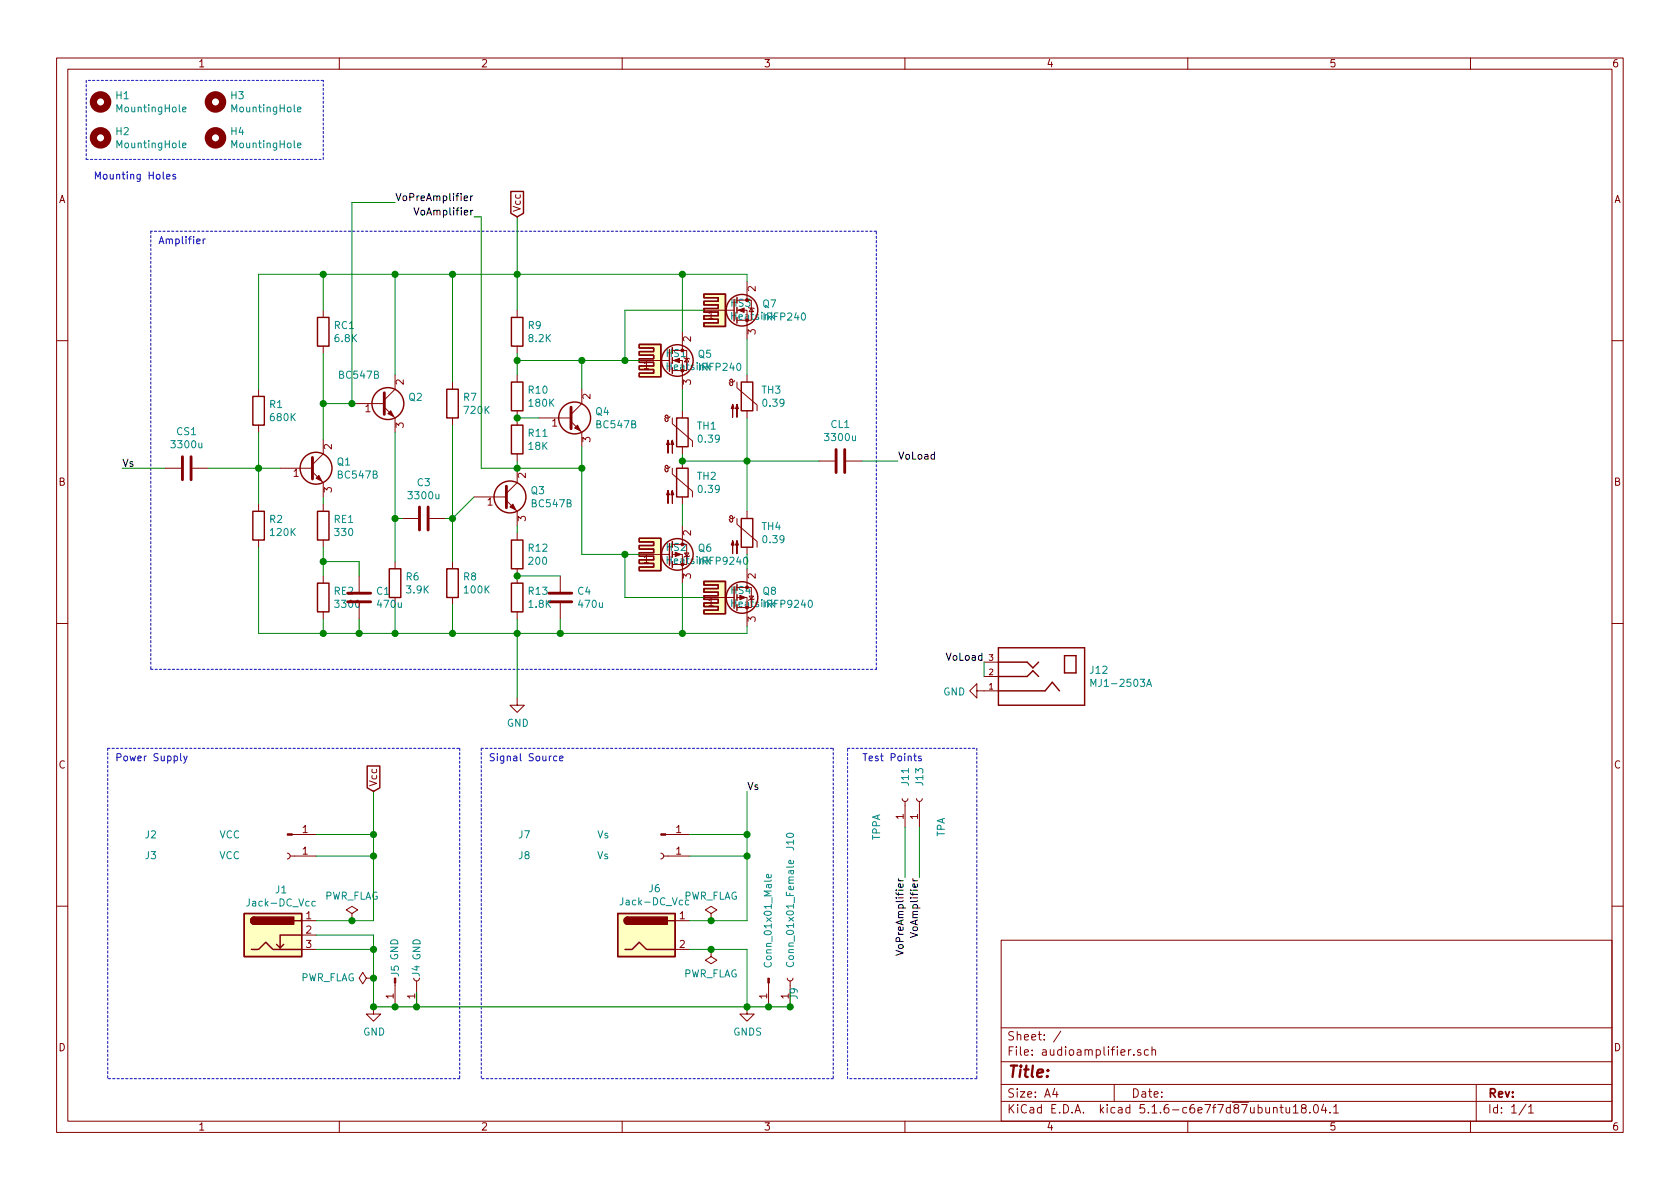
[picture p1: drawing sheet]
EESchema Schematic File Version 4
EELAYER 30 0
EELAYER END
$Descr A4 11693 8268
encoding utf-8
Sheet 1 1
Title ""
Date ""
Rev ""
Comp ""
Comment1 ""
Comment2 ""
Comment3 ""
Comment4 ""
$EndDescr
$Comp
L Device:Q_NMOS_GDS Q5
U 1 1
P 4650 2500
F 0 "Q5" H 4854 2546 50  0000 L CNN
F 1 "IRFP240" H 4854 2455 50  0000 L CNN
F 2 "AudioAmpUTN:TO247AC" H 4850 2600 50  0001 C CNN
F 3 "~" H 4650 2500 50  0001 C CNN
	1    4650 2500
	1    0    0    -1  
$EndComp
$Comp
L Device:R R13
U 1 1
P 3600 4150
F 0 "R13" H 3670 4196 50  0000 L CNN
F 1 "1.8K" H 3670 4105 50  0000 L CNN
F 2 "Resistor_THT:R_Axial_DIN0204_L3.6mm_D1.6mm_P5.08mm_Horizontal" V 3530 4150 50  0001 C CNN
F 3 "~" H 3600 4150 50  0001 C CNN
	1    3600 4150
	1    0    0    -1  
$EndComp
$Comp
L Device:R R9
U 1 1
P 3600 2300
F 0 "R9" H 3670 2346 50  0000 L CNN
F 1 "8.2K" H 3670 2255 50  0000 L CNN
F 2 "Resistor_THT:R_Axial_DIN0204_L3.6mm_D1.6mm_P5.08mm_Horizontal" V 3530 2300 50  0001 C CNN
F 3 "~" H 3600 2300 50  0001 C CNN
	1    3600 2300
	1    0    0    -1  
$EndComp
$Comp
L Device:R R1
U 1 1
P 1800 2850
F 0 "R1" H 1870 2896 50  0000 L CNN
F 1 "680K" H 1870 2805 50  0000 L CNN
F 2 "Resistor_THT:R_Axial_DIN0204_L3.6mm_D1.6mm_P5.08mm_Horizontal" V 1730 2850 50  0001 C CNN
F 3 "~" H 1800 2850 50  0001 C CNN
	1    1800 2850
	1    0    0    -1  
$EndComp
$Comp
L Device:R R2
U 1 1
P 1800 3650
F 0 "R2" H 1870 3696 50  0000 L CNN
F 1 "120K" H 1870 3605 50  0000 L CNN
F 2 "Resistor_THT:R_Axial_DIN0204_L3.6mm_D1.6mm_P5.08mm_Horizontal" V 1730 3650 50  0001 C CNN
F 3 "~" H 1800 3650 50  0001 C CNN
	1    1800 3650
	1    0    0    -1  
$EndComp
$Comp
L Device:Q_NMOS_GDS Q7
U 1 1
P 5100 2150
F 0 "Q7" H 5304 2196 50  0000 L CNN
F 1 "IRFP240" H 5304 2105 50  0000 L CNN
F 2 "AudioAmpUTN:TO247AC" H 5300 2250 50  0001 C CNN
F 3 "~" H 5100 2150 50  0001 C CNN
	1    5100 2150
	1    0    0    -1  
$EndComp
$Comp
L Device:Q_PMOS_GDS Q6
U 1 1
P 4650 3850
F 0 "Q6" H 4855 3896 50  0000 L CNN
F 1 "IRFP9240" H 4855 3805 50  0000 L CNN
F 2 "AudioAmpUTN:TO247AC" H 4850 3950 50  0001 C CNN
F 3 "~" H 4650 3850 50  0001 C CNN
	1    4650 3850
	1    0    0    -1  
$EndComp
$Comp
L Device:Q_PMOS_GDS Q8
U 1 1
P 5100 4150
F 0 "Q8" H 5305 4196 50  0000 L CNN
F 1 "IRFP9240" H 5305 4105 50  0000 L CNN
F 2 "AudioAmpUTN:TO247AC" H 5300 4250 50  0001 C CNN
F 3 "~" H 5100 4150 50  0001 C CNN
	1    5100 4150
	1    0    0    -1  
$EndComp
$Comp
L Mechanical:MountingHole H1
U 1 1
P 700 700
F 0 "H1" H 800 746 50  0000 L CNN
F 1 "MountingHole" H 800 655 50  0000 L CNN
F 2 "MountingHole:MountingHole_3.2mm_M3" H 700 700 50  0001 C CNN
F 3 "~" H 700 700 50  0001 C CNN
	1    700  700 
	1    0    0    -1  
$EndComp
$Comp
L Mechanical:MountingHole H3
U 1 1
P 1500 700
F 0 "H3" H 1600 746 50  0000 L CNN
F 1 "MountingHole" H 1600 655 50  0000 L CNN
F 2 "MountingHole:MountingHole_3.2mm_M3" H 1500 700 50  0001 C CNN
F 3 "~" H 1500 700 50  0001 C CNN
	1    1500 700 
	1    0    0    -1  
$EndComp
$Comp
L Mechanical:MountingHole H2
U 1 1
P 700 950
F 0 "H2" H 800 996 50  0000 L CNN
F 1 "MountingHole" H 800 905 50  0000 L CNN
F 2 "MountingHole:MountingHole_3.2mm_M3" H 700 950 50  0001 C CNN
F 3 "~" H 700 950 50  0001 C CNN
	1    700  950 
	1    0    0    -1  
$EndComp
$Comp
L Mechanical:MountingHole H4
U 1 1
P 1500 950
F 0 "H4" H 1600 996 50  0000 L CNN
F 1 "MountingHole" H 1600 905 50  0000 L CNN
F 2 "MountingHole:MountingHole_3.2mm_M3" H 1500 950 50  0001 C CNN
F 3 "~" H 1500 950 50  0001 C CNN
	1    1500 950 
	1    0    0    -1  
$EndComp
Wire Wire Line
	6300 5750 6300 6100
Wire Wire Line
	6400 5750 6400 6100
Text Label 6300 6100 3    50   ~ 0
VoPreAmplifier
Text Label 6400 6100 3    50   ~ 0
VoAmplifier
$Comp
L Connector:Barrel_Jack_Switch_Pin3Ring J1
U 1 1
P 1900 6500
F 0 "J1" H 1957 6817 50  0000 C CNN
F 1 "Jack-DC_Vcc" H 1957 6726 50  0000 C CNN
F 2 "Connector_BarrelJack:BarrelJack_Horizontal" H 1950 6460 50  0001 C CNN
F 3 "~" H 1950 6460 50  0001 C CNN
	1    1900 6500
	1    0    0    -1  
$EndComp
$Comp
L Connector:Conn_01x01_Male J2
U 1 1
P 2000 5800
F 0 "J2" H 1050 5800 50  0000 C CNN
F 1 "VCC" H 1600 5800 50  0000 C CNN
F 2 "Connector_PinHeader_1.00mm:PinHeader_1x01_P1.00mm_Vertical" H 2000 5800 50  0001 C CNN
F 3 "~" H 2000 5800 50  0001 C CNN
	1    2000 5800
	1    0    0    -1  
$EndComp
$Comp
L Connector:Conn_01x01_Female J3
U 1 1
P 2000 5950
F 0 "J3" H 2950 5950 50  0000 C CNN
F 1 "VCC" H 2400 5950 50  0000 C CNN
F 2 "Connector_PinHeader_1.00mm:PinHeader_1x01_P1.00mm_Vertical" H 2000 5950 50  0001 C CNN
F 3 "~" H 2000 5950 50  0001 C CNN
	1    2000 5950
	-1   0    0    1   
$EndComp
Wire Wire Line
	2200 5800 2600 5800
Wire Wire Line
	2600 5800 2600 5950
Wire Wire Line
	2600 6400 2450 6400
Wire Wire Line
	2200 5950 2600 5950
Connection ~ 2600 5950
Wire Wire Line
	2600 5950 2600 6400
Text GLabel 2600 5500 1    50   Input ~ 0
Vcc
Wire Wire Line
	2200 6600 2600 6600
Wire Wire Line
	2600 6600 2600 6800
$Comp
L power:GND #PWR01
U 1 1
P 2600 7000
F 0 "#PWR01" H 2600 6750 50  0001 C CNN
F 1 "GND" H 2605 6827 50  0000 C CNN
F 2 "" H 2600 7000 50  0001 C CNN
F 3 "" H 2600 7000 50  0001 C CNN
	1    2600 7000
	1    0    0    -1  
$EndComp
$Comp
L Connector:Conn_01x01_Male J4
U 1 1
P 2750 6800
F 0 "J4" H 2700 6950 50  0000 C CNN
F 1 "GND" H 2550 6800 50  0000 C CNN
F 2 "Connector_PinHeader_1.00mm:PinHeader_1x01_P1.00mm_Vertical" H 2750 6800 50  0001 C CNN
F 3 "~" H 2750 6800 50  0001 C CNN
	1    2750 6800
	0    1    1    0   
$EndComp
$Comp
L Connector:Conn_01x01_Female J5
U 1 1
P 2900 6800
F 0 "J5" H 2950 6950 50  0000 C CNN
F 1 "GND" H 3100 6800 50  0000 C CNN
F 2 "Connector_PinHeader_1.00mm:PinHeader_1x01_P1.00mm_Vertical" H 2900 6800 50  0001 C CNN
F 3 "~" H 2900 6800 50  0001 C CNN
	1    2900 6800
	0    -1   -1   0   
$EndComp
Wire Wire Line
	2750 7000 2600 7000
Connection ~ 2600 7000
Wire Wire Line
	2900 6900 2900 7000
Wire Wire Line
	2900 7000 2750 7000
Connection ~ 2750 7000
Connection ~ 2900 7000
Wire Wire Line
	2600 5800 2600 5500
Connection ~ 2600 5800
Wire Notes Line
	750  5200 3200 5200
Wire Notes Line
	3200 5200 3200 7500
Wire Notes Line
	3200 7500 750  7500
Wire Notes Line
	750  5200 750  7500
Text Notes 800  5300 0    50   ~ 0
Power Supply\n
$Comp
L Device:C C4
U 1 1
P 3900 4150
F 0 "C4" H 4015 4196 50  0000 L CNN
F 1 "470u" H 4015 4105 50  0000 L CNN
F 2 "Capacitor_THT:CP_Radial_D4.0mm_P1.50mm" H 3938 4000 50  0001 C CNN
F 3 "~" H 3900 4150 50  0001 C CNN
	1    3900 4150
	1    0    0    -1  
$EndComp
$Comp
L Device:C C1
U 1 1
P 2500 4150
F 0 "C1" H 2615 4196 50  0000 L CNN
F 1 "470u" H 2615 4105 50  0000 L CNN
F 2 "Capacitor_THT:CP_Radial_D4.0mm_P1.50mm" H 2538 4000 50  0001 C CNN
F 3 "~" H 2500 4150 50  0001 C CNN
	1    2500 4150
	1    0    0    -1  
$EndComp
$Comp
L Device:C CS1
U 1 1
P 1300 3250
F 0 "CS1" V 1552 3250 50  0000 C CNN
F 1 "3300u" V 1461 3250 50  0000 C CNN
F 2 "Capacitor_THT:CP_Radial_D4.0mm_P1.50mm" H 1338 3100 50  0001 C CNN
F 3 "~" H 1300 3250 50  0001 C CNN
	1    1300 3250
	0    -1   -1   0   
$EndComp
$Comp
L Connector:Jack-DC J6
U 1 1
P 4500 6500
F 0 "J6" H 4557 6825 50  0000 C CNN
F 1 "Jack-DC_Vcc" H 4557 6734 50  0000 C CNN
F 2 "Connector_BarrelJack:BarrelJack_Horizontal" H 4550 6460 50  0001 C CNN
F 3 "~" H 4550 6460 50  0001 C CNN
	1    4500 6500
	1    0    0    -1  
$EndComp
$Comp
L Connector:Conn_01x01_Male J7
U 1 1
P 4600 5800
F 0 "J7" H 3650 5800 50  0000 C CNN
F 1 "Vs" H 4200 5800 50  0000 C CNN
F 2 "Connector_PinHeader_1.00mm:PinHeader_1x01_P1.00mm_Vertical" H 4600 5800 50  0001 C CNN
F 3 "~" H 4600 5800 50  0001 C CNN
	1    4600 5800
	1    0    0    -1  
$EndComp
$Comp
L Connector:Conn_01x01_Female J8
U 1 1
P 4600 5950
F 0 "J8" H 5550 5950 50  0000 C CNN
F 1 "Vs" H 5000 5950 50  0000 C CNN
F 2 "Connector_PinHeader_1.00mm:PinHeader_1x01_P1.00mm_Vertical" H 4600 5950 50  0001 C CNN
F 3 "~" H 4600 5950 50  0001 C CNN
	1    4600 5950
	-1   0    0    1   
$EndComp
Wire Wire Line
	4800 5800 5200 5800
Wire Wire Line
	5200 5800 5200 5950
Wire Wire Line
	5200 6400 4950 6400
Wire Wire Line
	4800 5950 5200 5950
Connection ~ 5200 5950
Wire Wire Line
	5200 5950 5200 6400
Wire Wire Line
	4800 6600 4950 6600
Wire Wire Line
	5200 6600 5200 7000
$Comp
L Connector:Conn_01x01_Male J9
U 1 1
P 5350 6800
F 0 "J9" H 5458 6981 50  0000 C CNN
F 1 "Conn_01x01_Male" H 4950 6800 50  0000 C CNN
F 2 "Connector_PinHeader_1.00mm:PinHeader_1x01_P1.00mm_Vertical" H 5350 6800 50  0001 C CNN
F 3 "~" H 5350 6800 50  0001 C CNN
	1    5350 6800
	0    1    1    0   
$EndComp
$Comp
L Connector:Conn_01x01_Female J10
U 1 1
P 5500 6800
F 0 "J10" H 6450 6800 50  0000 C CNN
F 1 "Conn_01x01_Female" H 5950 6800 50  0000 C CNN
F 2 "Connector_PinHeader_1.00mm:PinHeader_1x01_P1.00mm_Vertical" H 5500 6800 50  0001 C CNN
F 3 "~" H 5500 6800 50  0001 C CNN
	1    5500 6800
	0    -1   -1   0   
$EndComp
Wire Wire Line
	5350 7000 5200 7000
Wire Wire Line
	5500 6900 5500 7000
Wire Wire Line
	5500 7000 5350 7000
Connection ~ 5350 7000
Connection ~ 5500 7000
Wire Wire Line
	5200 5800 5200 5500
Connection ~ 5200 5800
Wire Notes Line
	3350 5200 5800 5200
Wire Notes Line
	5800 5200 5800 7500
Wire Notes Line
	5800 7500 3350 7500
Wire Notes Line
	3350 5200 3350 7500
Text Notes 3400 5300 0    50   ~ 0
Signal Source
$Comp
L power:GNDS #PWR03
U 1 1
P 5200 7000
F 0 "#PWR03" H 5200 6750 50  0001 C CNN
F 1 "GNDS" H 5205 6827 50  0000 C CNN
F 2 "" H 5200 7000 50  0001 C CNN
F 3 "" H 5200 7000 50  0001 C CNN
	1    5200 7000
	1    0    0    -1  
$EndComp
Connection ~ 5200 7000
Text Label 5200 5500 0    50   ~ 0
Vs
Wire Wire Line
	850  3250 1150 3250
Text Label 850  3250 0    50   ~ 0
Vs
Wire Wire Line
	1450 3250 1800 3250
Wire Wire Line
	1800 3250 1800 3500
Wire Wire Line
	1800 3000 1800 3250
Connection ~ 1800 3250
Wire Wire Line
	1800 3800 1800 4400
Wire Wire Line
	1800 3250 1950 3250
$Comp
L Device:Q_NPN_BCE Q1
U 1 1
P 2150 3250
F 0 "Q1" H 2341 3296 50  0000 L CNN
F 1 "BC547B" H 2341 3205 50  0000 L CNN
F 2 "Package_TO_SOT_THT:TO-92" H 2350 3350 50  0001 C CNN
F 3 "~" H 2150 3250 50  0001 C CNN
	1    2150 3250
	1    0    0    -1  
$EndComp
Wire Wire Line
	2250 3450 2250 3500
$Comp
L Device:Q_NPN_BCE Q2
U 1 1
P 2650 2800
F 0 "Q2" H 2840 2846 50  0000 L CNN
F 1 "BC547B" H 2350 3000 50  0000 L CNN
F 2 "Package_TO_SOT_THT:TO-92" H 2850 2900 50  0001 C CNN
F 3 "~" H 2650 2800 50  0001 C CNN
	1    2650 2800
	1    0    0    -1  
$EndComp
Wire Wire Line
	2250 2800 2450 2800
Wire Wire Line
	2250 2800 2250 3050
Wire Wire Line
	2750 1900 2250 1900
Connection ~ 2250 1900
Wire Wire Line
	2250 1900 1800 1900
Wire Wire Line
	2750 3000 2750 3600
Connection ~ 2250 4400
Wire Wire Line
	2250 4400 1800 4400
$Comp
L Device:R RE2
U 1 1
P 2250 4150
F 0 "RE2" H 2320 4196 50  0000 L CNN
F 1 "3300" H 2320 4105 50  0000 L CNN
F 2 "Resistor_THT:R_Axial_DIN0204_L3.6mm_D1.6mm_P5.08mm_Horizontal" V 2180 4150 50  0001 C CNN
F 3 "~" H 2250 4150 50  0001 C CNN
	1    2250 4150
	1    0    0    -1  
$EndComp
Wire Wire Line
	2250 4300 2250 4400
Wire Wire Line
	2500 3900 2500 4000
Wire Wire Line
	2500 4300 2500 4400
Connection ~ 2250 3900
Wire Wire Line
	2250 3900 2250 4000
$Comp
L Device:R RE1
U 1 1
P 2250 3650
F 0 "RE1" H 2320 3696 50  0000 L CNN
F 1 "330" H 2320 3605 50  0000 L CNN
F 2 "Resistor_THT:R_Axial_DIN0204_L3.6mm_D1.6mm_P5.08mm_Horizontal" V 2180 3650 50  0001 C CNN
F 3 "~" H 2250 3650 50  0001 C CNN
	1    2250 3650
	1    0    0    -1  
$EndComp
Wire Wire Line
	2250 3800 2250 3900
$Comp
L Device:Q_NPN_BCE Q3
U 1 1
P 3500 3450
F 0 "Q3" H 3691 3496 50  0000 L CNN
F 1 "BC547B" H 3691 3405 50  0000 L CNN
F 2 "Package_TO_SOT_THT:TO-92" H 3700 3550 50  0001 C CNN
F 3 "~" H 3500 3450 50  0001 C CNN
	1    3500 3450
	1    0    0    -1  
$EndComp
Wire Wire Line
	2750 1900 3150 1900
Wire Wire Line
	3600 1900 3600 2150
Connection ~ 2750 1900
Wire Wire Line
	3600 3650 3600 3700
Wire Wire Line
	3600 4400 3150 4400
Connection ~ 2750 4400
Connection ~ 2750 3600
Wire Wire Line
	2750 3600 2750 3900
Connection ~ 3150 1900
Wire Wire Line
	3150 1900 3600 1900
Connection ~ 3150 4400
Wire Wire Line
	3150 4400 2750 4400
Wire Wire Line
	2750 3600 2800 3600
$Comp
L Device:C C3
U 1 1
P 2950 3600
F 0 "C3" V 2698 3600 50  0000 C CNN
F 1 "3300u" V 2789 3600 50  0000 C CNN
F 2 "Capacitor_THT:CP_Radial_D4.0mm_P1.50mm" H 2988 3450 50  0001 C CNN
F 3 "~" H 2950 3600 50  0001 C CNN
	1    2950 3600
	0    1    1    0   
$EndComp
Wire Wire Line
	3100 3600 3150 3600
Connection ~ 3150 3600
Wire Wire Line
	3150 3600 3150 3900
Wire Wire Line
	3150 3600 3300 3450
$Comp
L Device:R R7
U 1 1
P 3150 2800
F 0 "R7" H 3220 2846 50  0000 L CNN
F 1 "720K" H 3220 2755 50  0000 L CNN
F 2 "Resistor_THT:R_Axial_DIN0204_L3.6mm_D1.6mm_P5.08mm_Horizontal" V 3080 2800 50  0001 C CNN
F 3 "~" H 3150 2800 50  0001 C CNN
	1    3150 2800
	1    0    0    -1  
$EndComp
Wire Wire Line
	3150 2950 3150 3600
$Comp
L Device:R R8
U 1 1
P 3150 4050
F 0 "R8" H 3220 4096 50  0000 L CNN
F 1 "100K" H 3220 4005 50  0000 L CNN
F 2 "Resistor_THT:R_Axial_DIN0204_L3.6mm_D1.6mm_P5.08mm_Horizontal" V 3080 4050 50  0001 C CNN
F 3 "~" H 3150 4050 50  0001 C CNN
	1    3150 4050
	1    0    0    -1  
$EndComp
Wire Wire Line
	3150 4200 3150 4400
$Comp
L Device:R R6
U 1 1
P 2750 4050
F 0 "R6" H 2820 4096 50  0000 L CNN
F 1 "3.9K" H 2820 4005 50  0000 L CNN
F 2 "Resistor_THT:R_Axial_DIN0204_L3.6mm_D1.6mm_P5.08mm_Horizontal" V 2680 4050 50  0001 C CNN
F 3 "~" H 2750 4050 50  0001 C CNN
	1    2750 4050
	1    0    0    -1  
$EndComp
Wire Wire Line
	2750 4200 2750 4400
Connection ~ 2500 4400
Wire Wire Line
	2500 4400 2250 4400
Wire Wire Line
	2250 3900 2500 3900
Wire Wire Line
	2500 4400 2750 4400
Connection ~ 3600 1900
$Comp
L Device:R R10
U 1 1
P 3600 2750
F 0 "R10" H 3670 2796 50  0000 L CNN
F 1 "180K" H 3670 2705 50  0000 L CNN
F 2 "Resistor_THT:R_Axial_DIN0204_L3.6mm_D1.6mm_P5.08mm_Horizontal" V 3530 2750 50  0001 C CNN
F 3 "~" H 3600 2750 50  0001 C CNN
	1    3600 2750
	1    0    0    -1  
$EndComp
$Comp
L Device:R R11
U 1 1
P 3600 3050
F 0 "R11" H 3670 3096 50  0000 L CNN
F 1 "18K" H 3670 3005 50  0000 L CNN
F 2 "Resistor_THT:R_Axial_DIN0204_L3.6mm_D1.6mm_P5.08mm_Horizontal" V 3530 3050 50  0001 C CNN
F 3 "~" H 3600 3050 50  0001 C CNN
	1    3600 3050
	1    0    0    -1  
$EndComp
Wire Wire Line
	3600 3200 3600 3250
Wire Wire Line
	3600 2900 3750 2900
Connection ~ 3600 2900
$Comp
L Device:R R12
U 1 1
P 3600 3850
F 0 "R12" H 3670 3896 50  0000 L CNN
F 1 "200" H 3670 3805 50  0000 L CNN
F 2 "Resistor_THT:R_Axial_DIN0204_L3.6mm_D1.6mm_P5.08mm_Horizontal" V 3530 3850 50  0001 C CNN
F 3 "~" H 3600 3850 50  0001 C CNN
	1    3600 3850
	1    0    0    -1  
$EndComp
Wire Wire Line
	3600 4000 3900 4000
Connection ~ 3600 4000
Connection ~ 3600 4400
Wire Wire Line
	3600 1900 4750 1900
Wire Wire Line
	4750 2700 4750 2850
Wire Wire Line
	4750 4050 4750 4400
Wire Wire Line
	3600 4300 3600 4400
Wire Wire Line
	3600 4400 3900 4400
$Comp
L Device:Q_NPN_BCE Q4
U 1 1
P 3950 2900
F 0 "Q4" H 4141 2946 50  0000 L CNN
F 1 "BC547B" H 4141 2855 50  0000 L CNN
F 2 "Package_TO_SOT_THT:TO-92" H 4150 3000 50  0001 C CNN
F 3 "~" H 3950 2900 50  0001 C CNN
	1    3950 2900
	1    0    0    -1  
$EndComp
Wire Wire Line
	1800 1900 1800 2700
Wire Wire Line
	2250 1900 2250 2150
Connection ~ 2250 2800
Wire Wire Line
	2750 1900 2750 2600
$Comp
L Device:R RC1
U 1 1
P 2250 2300
F 0 "RC1" H 2320 2346 50  0000 L CNN
F 1 "6.8K" H 2320 2255 50  0000 L CNN
F 2 "Resistor_THT:R_Axial_DIN0204_L3.6mm_D1.6mm_P5.08mm_Horizontal" V 2180 2300 50  0001 C CNN
F 3 "~" H 2250 2300 50  0001 C CNN
	1    2250 2300
	1    0    0    -1  
$EndComp
Wire Wire Line
	2250 2450 2250 2800
Wire Wire Line
	3150 1900 3150 2650
Wire Wire Line
	3600 2450 3600 2500
$Comp
L Device:Thermistor_PTC TH3
U 1 1
P 5200 2750
F 0 "TH3" H 5298 2796 50  0000 L CNN
F 1 "0.39" H 5298 2705 50  0000 L CNN
F 2 "Resistor_THT:R_Axial_DIN0204_L3.6mm_D1.6mm_P5.08mm_Horizontal" H 5250 2550 50  0001 L CNN
F 3 "~" H 5200 2750 50  0001 C CNN
	1    5200 2750
	1    0    0    -1  
$EndComp
$Comp
L Device:Thermistor_PTC TH4
U 1 1
P 5200 3700
F 0 "TH4" H 5298 3746 50  0000 L CNN
F 1 "0.39" H 5298 3655 50  0000 L CNN
F 2 "Resistor_THT:R_Axial_DIN0204_L3.6mm_D1.6mm_P5.08mm_Horizontal" H 5250 3500 50  0001 L CNN
F 3 "~" H 5200 3700 50  0001 C CNN
	1    5200 3700
	1    0    0    -1  
$EndComp
Wire Wire Line
	5200 2350 5200 2600
Wire Wire Line
	5200 2900 5200 3200
Wire Wire Line
	5200 3850 5200 3950
Wire Wire Line
	5200 1950 5200 1900
Wire Wire Line
	5200 1900 4750 1900
Connection ~ 4750 1900
Wire Wire Line
	5200 4350 5200 4400
Wire Wire Line
	5200 4400 4750 4400
Connection ~ 4750 4400
$Comp
L Device:Thermistor_PTC TH1
U 1 1
P 4750 3000
F 0 "TH1" H 4848 3046 50  0000 L CNN
F 1 "0.39" H 4848 2955 50  0000 L CNN
F 2 "Resistor_THT:R_Axial_DIN0204_L3.6mm_D1.6mm_P5.08mm_Horizontal" H 4800 2800 50  0001 L CNN
F 3 "~" H 4750 3000 50  0001 C CNN
	1    4750 3000
	1    0    0    -1  
$EndComp
Wire Wire Line
	4750 3150 4750 3200
$Comp
L Device:Thermistor_PTC TH2
U 1 1
P 4750 3350
F 0 "TH2" H 4848 3396 50  0000 L CNN
F 1 "0.39" H 4848 3305 50  0000 L CNN
F 2 "Resistor_THT:R_Axial_DIN0204_L3.6mm_D1.6mm_P5.08mm_Horizontal" H 4800 3150 50  0001 L CNN
F 3 "~" H 4750 3350 50  0001 C CNN
	1    4750 3350
	1    0    0    -1  
$EndComp
Wire Wire Line
	4750 3500 4750 3650
Wire Wire Line
	4750 3200 5200 3200
Connection ~ 4750 3200
Connection ~ 5200 3200
Wire Wire Line
	5200 3200 5200 3550
Wire Wire Line
	5200 3200 5700 3200
Wire Wire Line
	4750 1900 4750 2300
Connection ~ 3600 2500
Wire Wire Line
	3600 2500 3600 2600
Wire Wire Line
	4050 3100 4050 3250
Connection ~ 3600 3250
Wire Wire Line
	4050 3250 4050 3850
Wire Wire Line
	4050 3850 4350 3850
Connection ~ 4050 3250
Wire Wire Line
	3900 4300 3900 4400
Connection ~ 3900 4400
Wire Wire Line
	3900 4400 4750 4400
Wire Wire Line
	4350 2150 4900 2150
Wire Wire Line
	4350 3850 4350 4150
Wire Wire Line
	4350 4150 4900 4150
Connection ~ 4350 3850
Wire Wire Line
	4350 3850 4450 3850
Wire Wire Line
	3600 2500 4050 2500
Wire Wire Line
	4050 2700 4050 2500
Wire Wire Line
	4450 2500 4350 2500
Connection ~ 4050 2500
Wire Wire Line
	4350 2150 4350 2500
Connection ~ 4350 2500
Wire Wire Line
	4350 2500 4050 2500
$Comp
L Device:C CL1
U 1 1
P 5850 3200
F 0 "CL1" V 6102 3200 50  0000 C CNN
F 1 "3300u" V 6011 3200 50  0000 C CNN
F 2 "Capacitor_THT:CP_Radial_D4.0mm_P1.50mm" H 5888 3050 50  0001 C CNN
F 3 "~" H 5850 3200 50  0001 C CNN
	1    5850 3200
	0    -1   -1   0   
$EndComp
Wire Wire Line
	6000 3200 6250 3200
Wire Notes Line
	600  550  600  1100
Wire Notes Line
	600  1100 2250 1100
Wire Notes Line
	2250 1100 2250 550 
Wire Notes Line
	2250 550  600  550 
Wire Notes Line
	1050 1600 1050 4650
Wire Notes Line
	1050 4650 6100 4650
Wire Notes Line
	6100 4650 6100 1600
Wire Notes Line
	6100 1600 1050 1600
Wire Wire Line
	3600 1900 3600 1500
Wire Wire Line
	3600 4400 3600 4850
$Comp
L power:GND #PWR02
U 1 1
P 3600 4850
F 0 "#PWR02" H 3600 4600 50  0001 C CNN
F 1 "GND" H 3605 4677 50  0000 C CNN
F 2 "" H 3600 4850 50  0001 C CNN
F 3 "" H 3600 4850 50  0001 C CNN
	1    3600 4850
	1    0    0    -1  
$EndComp
Text GLabel 3600 1500 1    50   Input ~ 0
Vcc
Wire Notes Line
	5900 5200 6800 5200
Wire Notes Line
	6800 5200 6800 7500
Wire Notes Line
	6800 7500 5900 7500
Wire Notes Line
	5900 7500 5900 5200
Text Notes 6000 5300 0    50   ~ 0
Test Points\n
Text Notes 650  1250 0    50   ~ 0
Mounting Holes\n
Text Notes 1100 1700 0    50   ~ 0
Amplifier
Text Label 6250 3200 0    50   ~ 0
VoLoad
Wire Wire Line
	2450 2800 2450 1400
Wire Wire Line
	2450 1400 2750 1400
Connection ~ 2450 2800
Text Label 2750 1400 0    50   ~ 0
VoPreAmplifier
Text Label 3300 1500 2    50   ~ 0
VoAmplifier
$Comp
L power:PWR_FLAG #FLG0101
U 1 1
P 2450 6400
F 0 "#FLG0101" H 2450 6475 50  0001 C CNN
F 1 "PWR_FLAG" H 2450 6573 50  0000 C CNN
F 2 "" H 2450 6400 50  0001 C CNN
F 3 "~" H 2450 6400 50  0001 C CNN
	1    2450 6400
	1    0    0    -1  
$EndComp
Connection ~ 2450 6400
Wire Wire Line
	2450 6400 2200 6400
$Comp
L power:PWR_FLAG #FLG0102
U 1 1
P 4950 6400
F 0 "#FLG0102" H 4950 6475 50  0001 C CNN
F 1 "PWR_FLAG" H 4950 6573 50  0000 C CNN
F 2 "" H 4950 6400 50  0001 C CNN
F 3 "~" H 4950 6400 50  0001 C CNN
	1    4950 6400
	1    0    0    -1  
$EndComp
Connection ~ 4950 6400
Wire Wire Line
	4950 6400 4800 6400
Wire Wire Line
	3600 3250 4050 3250
Wire Wire Line
	3300 1500 3350 1500
Wire Wire Line
	3350 1500 3350 3250
Wire Wire Line
	3350 3250 3600 3250
Wire Wire Line
	2200 6500 2600 6500
Wire Wire Line
	2600 6500 2600 6600
Connection ~ 2600 6600
$Comp
L power:PWR_FLAG #FLG02
U 1 1
P 4950 6600
F 0 "#FLG02" H 4950 6675 50  0001 C CNN
F 1 "PWR_FLAG" H 4950 6773 50  0000 C CNN
F 2 "" H 4950 6600 50  0001 C CNN
F 3 "~" H 4950 6600 50  0001 C CNN
	1    4950 6600
	-1   0    0    1   
$EndComp
Connection ~ 4950 6600
Wire Wire Line
	4950 6600 5200 6600
$Comp
L power:PWR_FLAG #FLG01
U 1 1
P 2600 6800
F 0 "#FLG01" H 2600 6875 50  0001 C CNN
F 1 "PWR_FLAG" V 2600 6927 50  0000 L CNN
F 2 "" H 2600 6800 50  0001 C CNN
F 3 "~" H 2600 6800 50  0001 C CNN
	1    2600 6800
	0    -1   -1   0   
$EndComp
Connection ~ 2600 6800
Wire Wire Line
	2600 6800 2600 7000
Text Label 6850 4600 2    50   ~ 0
VoLoad
$Comp
L power:GND #PWR04
U 1 1
P 6850 4800
F 0 "#PWR04" H 6850 4550 50  0001 C CNN
F 1 "GND" V 6855 4672 50  0000 R CNN
F 2 "" H 6850 4800 50  0001 C CNN
F 3 "" H 6850 4800 50  0001 C CNN
	1    6850 4800
	0    1    1    0   
$EndComp
$Comp
L Connector:Conn_01x01_Female J11
U 1 1
P 6300 5550
F 0 "J11" H 6450 5550 50  0000 C CNN
F 1 "TPPA" H 6100 5750 50  0000 C CNN
F 2 "Connector_PinHeader_1.00mm:PinHeader_1x01_P1.00mm_Vertical" H 6300 5550 50  0001 C CNN
F 3 "~" H 6300 5550 50  0001 C CNN
	1    6300 5550
	0    -1   -1   0   
$EndComp
$Comp
L Connector:Conn_01x01_Female J13
U 1 1
P 6400 5550
F 0 "J13" H 6550 5550 50  0000 C CNN
F 1 "TPA" H 6200 5400 50  0000 C CNN
F 2 "Connector_PinHeader_1.00mm:PinHeader_1x01_P1.00mm_Vertical" H 6400 5550 50  0001 C CNN
F 3 "~" H 6400 5550 50  0001 C CNN
	1    6400 5550
	0    -1   -1   0   
$EndComp
Wire Wire Line
	5200 7000 2900 7000
$Comp
L MJ1-2503A:MJ1-2503A J12
U 1 1
P 7250 4700
F 0 "J12" H 6920 4746 50  0000 R CNN
F 1 "MJ1-2503A" H 6920 4655 50  0000 R CNN
F 2 "AudioAmpUTN:CUI_MJ1-2503A" H 7250 4700 50  0001 L BNN
F 3 "" H 7250 4700 50  0001 L BNN
F 4 "A" H 7250 4700 50  0001 L BNN "PART_REV"
F 5 "CUI INC" H 7250 4700 50  0001 L BNN "MANUFACTURER"
F 6 "MANUFACTURER RECOMMENDATIONS" H 7250 4700 50  0001 L BNN "STANDARD"
	1    7250 4700
	-1   0    0    -1  
$EndComp
Wire Wire Line
	6850 4600 6850 4700
$Comp
L Mechanical:Heatsink HS1
U 1 1
P 4600 2500
F 0 "HS1" V 4646 2470 50  0000 R CNN
F 1 "Heatsink" V 4555 2470 50  0000 R CNN
F 2 "Heatsink:Heatsink_Stonecold_HS-132_32x14mm_2xFixation1.5mm" H 4612 2500 50  0001 C CNN
F 3 "~" H 4612 2500 50  0001 C CNN
	1    4600 2500
	0    -1   -1   0   
$EndComp
$Comp
L Mechanical:Heatsink HS2
U 1 1
P 4600 3850
F 0 "HS2" V 4646 3820 50  0000 R CNN
F 1 "Heatsink" V 4555 3820 50  0000 R CNN
F 2 "Heatsink:Heatsink_Stonecold_HS-132_32x14mm_2xFixation1.5mm" H 4612 3850 50  0001 C CNN
F 3 "~" H 4612 3850 50  0001 C CNN
	1    4600 3850
	0    -1   -1   0   
$EndComp
$Comp
L Mechanical:Heatsink HS3
U 1 1
P 5050 2150
F 0 "HS3" V 5096 2120 50  0000 R CNN
F 1 "Heatsink" V 5005 2120 50  0000 R CNN
F 2 "Heatsink:Heatsink_Stonecold_HS-132_32x14mm_2xFixation1.5mm" H 5062 2150 50  0001 C CNN
F 3 "~" H 5062 2150 50  0001 C CNN
	1    5050 2150
	0    -1   -1   0   
$EndComp
$Comp
L Mechanical:Heatsink HS4
U 1 1
P 5050 4150
F 0 "HS4" V 5096 4120 50  0000 R CNN
F 1 "Heatsink" V 5005 4120 50  0000 R CNN
F 2 "Heatsink:Heatsink_Stonecold_HS-132_32x14mm_2xFixation1.5mm" H 5062 4150 50  0001 C CNN
F 3 "~" H 5062 4150 50  0001 C CNN
	1    5050 4150
	0    -1   -1   0   
$EndComp
$EndSCHEMATC
